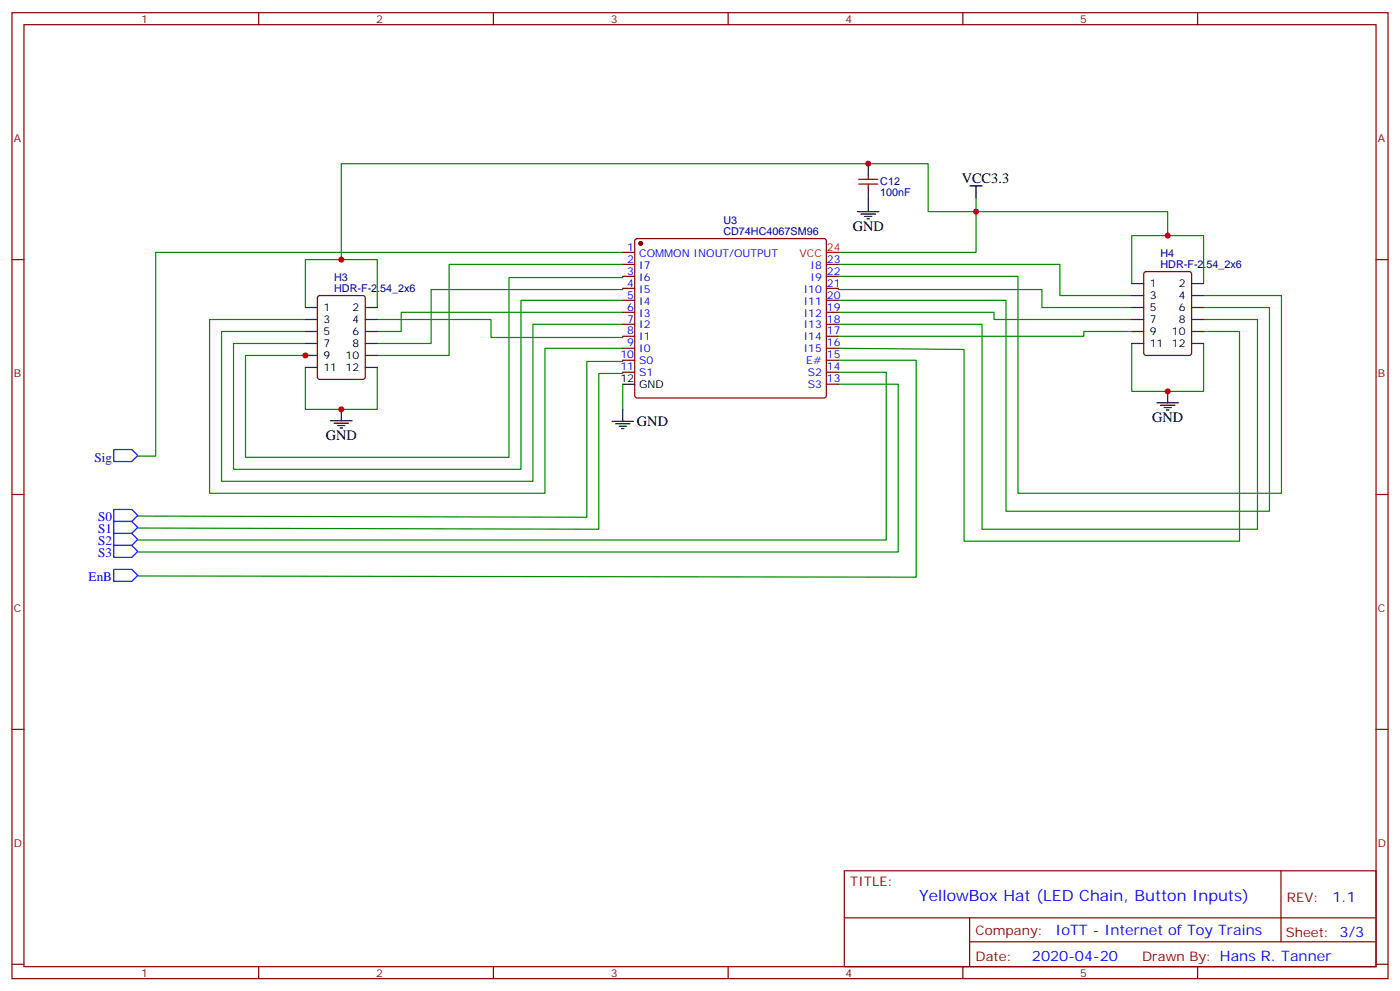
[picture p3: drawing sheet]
<svg xmlns="http://www.w3.org/2000/svg" width="412mm" height="292mm" viewBox="0 0 412 292" stroke-linecap="round" stroke-linejoin="round" font-family="sans-serif">
<g fill="none" stroke="#870000" stroke-width=".35">
<path d="M3.5 3.7h405.4v284.4h-405.4zM7.1 7.3h398.2v277.3h-398.2zM76.2 3.7v3.6M145.3 3.7v3.6M214.5 3.7v3.6M283.6 3.7v3.6M352.8 3.7v3.6M252.9 54.2h5.7M252.9 52.8h5.7M255.8 51.7v1.1M255.8 54.2v1M3.5 76.4h3.6"/>
<path d="M183.4 74.3h3.6M183.4 77.8h3.6M187.2 70.4l.5-.2h55l.5 .2 .2 .5v45.6l-.2 .5-.5 .2h-55l-.5-.3-.2-.4v-45.6zM243.4 77.8h3.5M405.3 76.4h3.6M93.7 87.2l.5-.2h12.7l.6 .4 .1 23.6-.5 .6-12.9 .1-.7-.5v-23.5zM183.4 81.4h3.6M183.4 84.9h3.6M183.4 88.4h3.6M183.4 91.9h3.6M183.4 95.5h3.6M183.4 99h3.6"/>
<path d="M243.4 81.4h3.5M243.4 84.9h3.5M243.4 88.4h3.5M243.4 91.9h3.5M243.4 95.5h3.5M243.4 99h3.5M337.1 80.1l.5-.2h12.7l.7 .5v23.5l-.4 .7h-13l-.6-.4-.1-23.6zM183.4 102.5h3.6M183.4 106h3.6M183.4 109.6h3.6M243.4 102.5h3.5M243.4 106h3.5"/>
<path d="M243.4 109.6h3.5M243.4 113.1h3.5M3.5 145.6h3.6M405.3 145.6h3.6M3.5 214.7h3.6M405.3 214.7h3.6M248.7 256.3h156.6v28.3h-156.6zM377.3 256.4v20.8M248.7 270.2h156.5M285.6 277.2h119.6M285.6 270.2v14.1M3.5 283.8h3.6"/>
<path d="M76.2 284.6v3.5M145.3 284.6v3.5M214.5 284.6v3.5M283.6 284.6v3.5M352.8 284.6v3.5M405.3 283.8h3.6"/>
</g>
<g fill="none" stroke="#008700" stroke-width=".35">
<path d="M287.5 58.4v15.9h-40.6M183.4 77.8h-51.1v26.8h-21.2M183.4 74.3h-137.5v60h-5.3M246.9 77.8h65.3v9.2h21.2M344 69.4v-7.1h-70.6v-14.1h-172.9v28.2M90 94.1h-28.3v51.1h98.8v-42.7h22.9M90 90.5v-14.1h21.1v14.1M111.1 94.1h33.5v5.2h38.8v-.3M183.4 84.9v.3h-56.4v15.9h-15.9M183.4 91.9h-65.2v5.7h-7.1M183.4 81.4v.3h-33.5v52.9h-77.6v-30h19.4M183.4 88.4h-29.9v49.7h-84.7v-37h21.2"/>
<path d="M183.4 95.5h-26.4v46.2h-91.7v-44.1h24.7M246.9 91.9h45.9v2.2h40.6M246.9 88.4h49.4v62.1h77.6v-60h-19.4M246.9 81.4h53v63.8h77.6v-58.2h-23M246.9 84.9v.3h60v5.3h26.5M333.4 83.5v-14.1h21.1v14.1M333.4 97.6h-14.1v1.4h-72.4M354.5 97.6h10.6v61.7h-81.1v-56.4l-37.1-.4M354.5 94.1h15.9v61.7h-81.1v-60.3h-42.4M90 108.2v12.3h21.1v-12.3M183.4 109.6v.3h-7v45.9l-135.8-.4M183.4 106v.4h-10.5v45.9l-132.3-.4"/>
<path d="M183.4 113.1v7.4M246.9 106h23v63.9l-229.3-.4M246.9 113.1h17.7v49.4h-224M246.9 109.6h14.2v49.4h-220.5M333.4 101.1v14.1h21.1v-14.1"/>
</g>
<g fill="none" stroke="#000" stroke-width=".35">
<path d="M255.8 48.2v3.5M255.8 55.2v7.1M285.8 54.7h3.5M287.5 54.7v3.5M252.6 62.3h6.3M253.6 63h4.3M254.7 63.7h2.1M255.4 64.4h.7M90 90.5h3.5M90 94.1h3.5M90 97.6h3.5M107.6 90.5h3.5"/>
<path d="M107.6 94.1h3.5M107.6 97.6h3.5M333.4 90.5h3.5M333.4 94.1h3.5M333.4 97.6h3.5M333.4 83.5h3.5M333.4 87h3.5M351 90.5h3.5M351 94.1h3.5M351 97.6h3.5M351 83.5h3.5M351 87h3.5"/>
<path d="M90 101.1h3.5M90 104.6h3.5M90 108.2h3.5M107.6 101.1h3.5M107.6 104.6h3.5M107.6 108.2h3.5M183.4 113.1h3.6M333.4 101.1h3.5M340.8 118.6h6.3M341.8 119.3h4.3M342.9 120h2.1M344 115v3.6"/>
<path d="M351 101.1h3.5M97.4 123.9h6.3M98.4 124.6h4.3M99.5 125.3h2.1M100.2 126h.7M100.5 120.3v3.6M180.3 124h6.3M181.3 124.7h4.3M182.4 125.4h2.1M183.1 126.2h.7M183.4 120.5v3.5M343.6 120.7h.7"/>
</g>
<path d="M33.5 132.3h5.3l1.8 1.8-1.8 1.8h-5.3zM33.5 150h5.3l1.8 1.7-1.8 1.8h-5.3zM33.5 153.5h5.3l1.8 1.8-1.8 1.7h-5.3zM33.5 157h5.3l1.8 1.8-1.8 1.7h-5.3zM33.5 160.5h5.3l1.8 1.8-1.8 1.8h-5.3zM33.5 167.6h5.3l1.8 1.8-1.8 1.7h-5.3z" fill="none" stroke="#00f" stroke-width=".35"/>
<circle cx="188.7" cy="71.6" r=".53" fill="#870000" stroke="#870000" stroke-width=".35"/>
<path d="M243.4 74.3h3.5" fill="none" stroke="#f00" stroke-width=".35"/>
<g fill="#c00">
<circle cx="255.8" cy="48.2" r=".88"/>
<circle cx="100.5" cy="120.5" r=".88"/>
<circle cx="287.5" cy="62.3" r=".88"/>
<circle cx="344" cy="115.2" r=".88"/>
<circle cx="344" cy="69.4" r=".88"/>
<circle cx="100.5" cy="76.4" r=".88"/>
<circle cx="90" cy="104.6" r=".88"/>
</g>
<text font-size="4.6" fill="#00f" x="270.8" y="265.4">YellowBox Hat (LED Chain, Button Inputs)</text>
<g font-size="4.2">
<text x="283.3" y="54">VCC3.3</text>
<text x="251.2" y="67.9">GND</text>
<text x="187.6" y="125.4">GND</text>
<text x="339.4" y="124.2">GND</text>
<text x="96" y="129.5">GND</text>
</g>
<g font-size="4.2" fill="#00f">
<text x="392.5" y="265.6">1.1</text>
<text x="310.9" y="275.2">IoTT - Internet of Toy Trains</text>
<text x="304" y="283">2020-04-20</text>
</g>
<g font-size="3.9" fill="#00f">
<text x="27.8" y="135.9">Sig</text>
<text x="28.9" y="153.5">S0</text>
<text x="28.9" y="157">S1</text>
<text x="28.9" y="160.5">S2</text>
<text x="28.9" y="164.1">S3</text>
<text x="26.1" y="171.1">EnB</text>
</g>
<g font-size="3.9" fill="#800">
<text x="250.5" y="260.9">TITLE:</text>
<text x="379.1" y="265.6">REV:</text>
<text x="287.4" y="275.1">Company:</text>
<text x="378.7" y="275.7">Sheet: 3/3</text>
<text x="287.4" y="282.8">Date:</text>
<text x="336.4" y="282.9">Drawn By: Hans R. Tanner</text>
</g>
<g font-size="3.2" fill="#800">
<text x="41.6" y="6.7">1</text>
<text x="110.8" y="6.7">2</text>
<text x="179.9" y="6.7">3</text>
<text x="249.1" y="6.7">4</text>
<text x="318.2" y="6.7">5</text>
<text x="4.1" y="41.8">A</text>
<text x="405.9" y="41.8">A</text>
<text x="4.1" y="111">B</text>
<text x="405.9" y="111">B</text>
<text x="4.1" y="180.1">C</text>
<text x="405.9" y="180.1">C</text>
<text x="4.1" y="249.3">D</text>
<text x="405.9" y="249.3">D</text>
<text x="41.6" y="287.5">1</text>
<text x="110.8" y="287.5">2</text>
<text x="179.9" y="287.5">3</text>
<text x="249.1" y="287.5">4</text>
<text x="318.2" y="287.5">5</text>
</g>
<g font-size="3.2" fill="#000080">
<text x="259.3" y="57.7">100nF</text>
<text x="259.3" y="54.5">C12</text>
<text x="213.1" y="69.2">CD74HC4067SM96</text>
<text x="213.1" y="66">U3</text>
<text x="341.9" y="75.7">H4</text>
<text x="98.4" y="82.8">H3</text>
<text x="341.9" y="78.9">HDR-F-2.54_2x6</text>
<text x="98.4" y="85.9">HDR-F-2.54_2x6</text>
</g>
<g font-size="3.2" fill="#00f">
<text x="184.8" y="73.8">1</text>
<text x="184.8" y="77.3">2</text>
<text x="188.3" y="75.5">COMMON INOUT/OUTPUT</text>
<text x="243.6" y="77.3">23</text>
<text x="184.8" y="80.8">3</text>
<text x="188.3" y="79.1">I7</text>
<text x="188.3" y="82.6">I6</text>
<text x="238.8" y="82.6">I9</text>
<text x="238.8" y="79.1">I8</text>
<text x="243.6" y="80.8">22</text>
<text x="184.8" y="84.3">4</text>
<text x="184.8" y="87.9">5</text>
<text x="188.3" y="86.1">I5</text>
<text x="188.3" y="89.6">I4</text>
<text x="236.7" y="89.6">I11</text>
<text x="236.7" y="86.1">I10</text>
<text x="243.6" y="87.9">20</text>
<text x="243.6" y="84.3">21</text>
<text x="184.8" y="91.4">6</text>
<text x="184.8" y="94.9">7</text>
<text x="188.3" y="93.2">I3</text>
<text x="236.7" y="93.2">I12</text>
<text x="243.6" y="94.9">18</text>
<text x="243.6" y="91.4">19</text>
<text x="184.8" y="98.5">8</text>
<text x="184.8" y="102">9</text>
<text x="188.3" y="96.7">I2</text>
<text x="188.3" y="100.2">I1</text>
<text x="236.7" y="100.2">I14</text>
<text x="236.7" y="96.7">I13</text>
<text x="243.6" y="102">16</text>
<text x="243.6" y="98.5">17</text>
<text x="182.8" y="105.5">10</text>
<text x="188.3" y="103.8">I0</text>
<text x="188.3" y="107.3">S0</text>
<text x="236.7" y="103.8">I15</text>
<text x="237.5" y="107.3">E#</text>
<text x="243.6" y="105.5">15</text>
<text x="182.8" y="109">11</text>
<text x="188.3" y="110.8">S1</text>
<text x="237.9" y="110.8">S2</text>
<text x="243.6" y="112.6">13</text>
<text x="243.6" y="109">14</text>
<text x="237.9" y="114.3">S3</text>
</g>
<g font-size="3.2" fill="#f00">
<text x="235.5" y="75.5">VCC</text>
<text x="243.6" y="73.8">24</text>
</g>
<g font-size="3.2">
<text x="338.7" y="84.5">1</text>
<text x="338.7" y="88.1">3</text>
<text x="347.2" y="84.5">2</text>
<text x="347.2" y="88.1">4</text>
<text x="95.2" y="91.6">1</text>
<text x="95.2" y="95.1">3</text>
<text x="103.8" y="91.6">2</text>
<text x="103.8" y="95.1">4</text>
<text x="338.7" y="91.6">5</text>
<text x="338.7" y="95.1">7</text>
<text x="347.2" y="91.6">6</text>
<text x="347.2" y="95.1">8</text>
<text x="95.2" y="98.6">5</text>
<text x="103.8" y="98.6">6</text>
<text x="338.7" y="98.6">9</text>
<text x="345.2" y="98.6">10</text>
<text x="95.2" y="102.2">7</text>
<text x="95.2" y="105.7">9</text>
<text x="101.8" y="105.7">10</text>
<text x="103.8" y="102.2">8</text>
<text x="338.7" y="102.2">11</text>
<text x="345.2" y="102.2">12</text>
<text x="95.2" y="109.2">11</text>
<text x="101.8" y="109.2">12</text>
<text x="182.8" y="112.6">12</text>
<text x="188.3" y="114.3">GND</text>
</g>
</svg>
